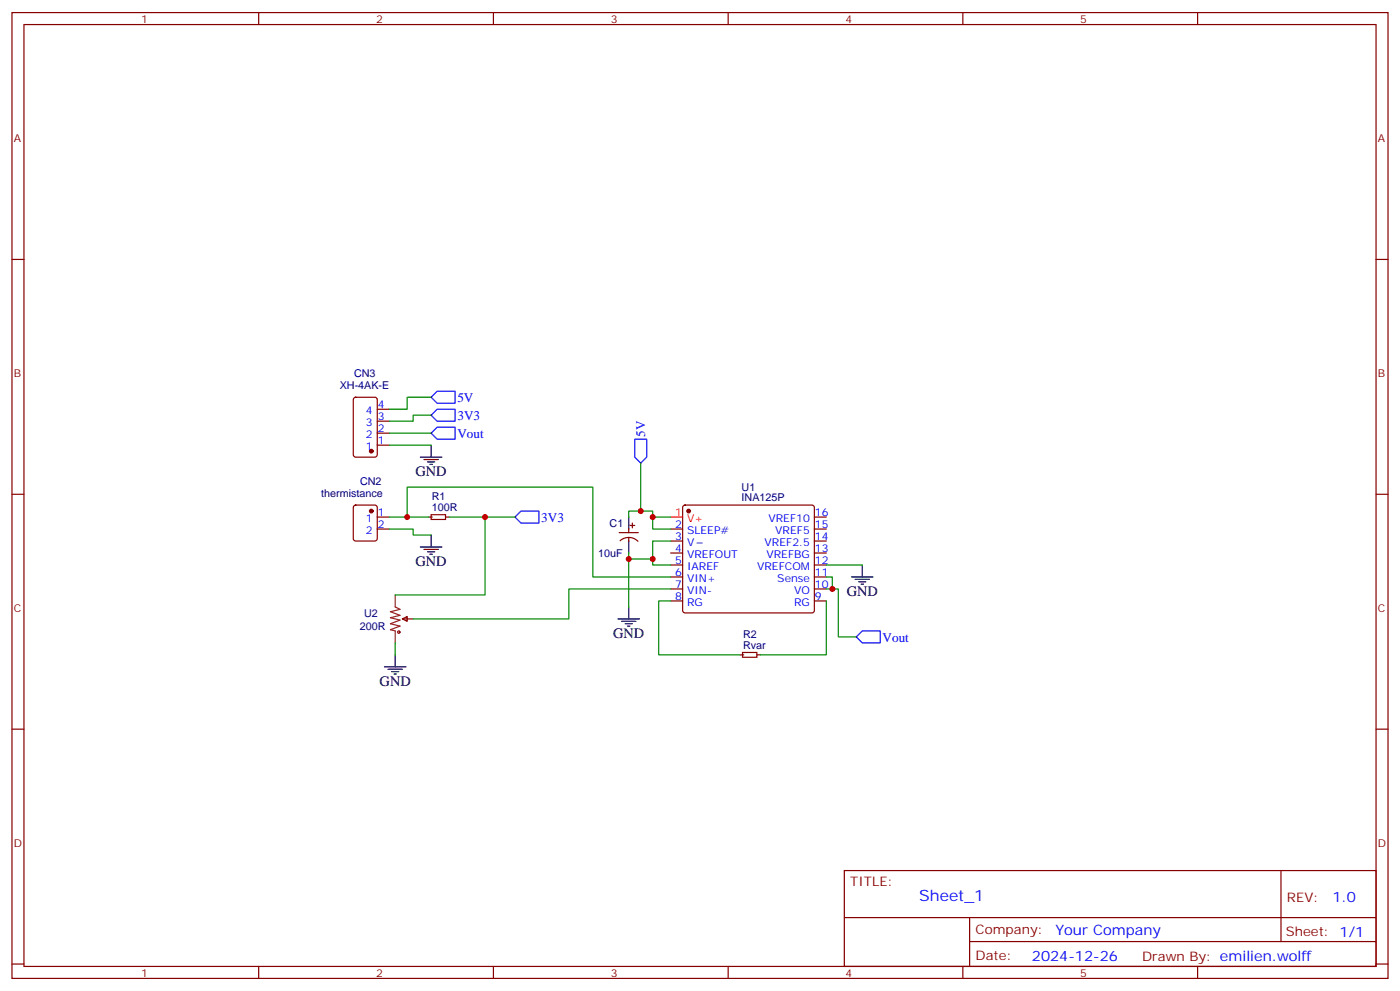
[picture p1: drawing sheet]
<svg xmlns="http://www.w3.org/2000/svg" width="412mm" height="292mm" viewBox="0 0 412 292" stroke-linecap="round" stroke-linejoin="round" font-family="sans-serif">
<g fill="none" stroke="#870000" stroke-width=".35">
<path d="M3.5 3.7h405.4v284.3h-405.4zM7.1 7.2h398.2v277.3h-398.2zM76.2 3.7v3.5M145.3 3.7v3.5M214.5 3.7v3.5M283.6 3.7v3.5M352.8 3.7v3.5M3.5 76.4h3.6M405.3 76.4h3.6M104.3 117.2l.5-.3h5.6l.7 .5v16.5l-.4 .6-5.9 .1-.7-.5v-16.4zM111.1 131.1h3.6M111.1 127.5h3.6"/>
<path d="M111.1 124h3.6M111.1 120.5h3.6M3.5 145.5h3.6M104.3 148.9l.5-.2h5.6l.7 .4v9.5l-.4 .6-5.9 .1-.7-.5v-9.4zM111.1 155.8h3.6M111.1 152.2h3.6M126.3 152.2h1.1M131.2 152.2h1.1M182.4 156.8h5.6M182.7 159.2a3.8 3.8 0 0 1 5.2 .2M185.2 155.8v1M185.2 158.2v1.1"/>
<path d="M185.6 154.7h1.4M186.3 154v1.4M197.6 155.8h3.5M197.6 159.3h3.5M201.3 148.9l.5-.2h37.4l.5 .2 .2 .5v30.3l-.2 .5-.5 .2h-37.4l-.5-.2-.2-.5v-30.3zM239.9 155.8h3.5M239.9 159.3h3.5M239.9 152.2h3.5M405.3 145.5h3.6M197.6 162.8h3.5M197.6 166.3h3.5M197.6 169.9h3.5"/>
<path d="M197.6 173.4h3.5M197.6 176.9h3.5M239.9 162.8h3.5M239.9 166.3h3.5M239.9 169.9h3.5M239.9 173.4h3.5M239.9 176.9h3.5M118.5 182.2l1.4-.7v1.4zM118.5 182.2h3.2M218 192.8h1.1M223 192.8h1M3.5 214.7h3.6"/>
<path d="M405.3 214.7h3.6M248.7 256.3h156.6v28.2h-156.6zM377.3 256.3v20.9M248.7 270.1h156.5M285.6 277.2h119.6M285.6 270.1v14.2M3.5 283.8h3.6M76.2 284.5v3.5M145.3 284.5v3.5M214.5 284.5v3.5M283.6 284.5v3.5M352.8 284.5v3.5"/>
<path d="M405.3 283.8h3.6"/>
</g>
<g fill="#870000" stroke="#870000" stroke-width=".35">
<circle cx="202.8" cy="150.5" r=".53"/>
<circle cx="109.4" cy="150.5" r=".53"/>
<circle cx="109.4" cy="132.8" r=".53"/>
</g>
<path d="M197.6 152.2h3.5" fill="none" stroke="#f00" stroke-width=".35"/>
<g fill="none" stroke="#a10000" stroke-width=".35">
<path d="M127 151.5h4.2v1.4h-4.2zM218.7 192.1h4.3v1.4h-4.3z"/>
<circle cx="117.5" cy="186.1" r=".35"/>
</g>
<path d="M116.4 175.2v3.5l1.4 .7-2.8 .7 2.8 1.1-2.8 .7 2.8 .7-2.8 1 2.8 .7-2.8 1.1 1.4 .3v3.6" fill="none" stroke="#8c2424" stroke-width=".35"/>
<g fill="none" stroke="#000" stroke-width=".35">
<path d="M123.8 134.6h6.4M124.9 135.3h4.2M125.9 136h2.2M126.6 136.7h.8M127 131.1v3.5M127 157.5v3.5M185.2 152.2v3.6M185.2 159.3v3.5M123.8 161h6.4M124.9 161.7h4.2M125.9 162.5h2.2M126.6 163.2h.8"/>
<path d="M185.2 178.7v3.5M250.8 169.9h6.4M251.9 170.6h4.2M252.9 171.3h2.2M253.6 172h.8M254 166.3v3.6M113.2 196.3h6.4M114.3 197h4.2M115.4 197.7h2.1M116.1 198.4h.7M116.4 192.8v3.5M182 182.2h6.4"/>
<path d="M183.1 182.9h4.2M184.1 183.6h2.2M184.9 184.3h.7"/>
</g>
<path d="M127 116.9l1.8-1.7h5.3v3.5h-5.3zM127 127.5l1.8-1.7h5.3v3.5h-5.3zM128.8 120.5h5.3v3.5h-5.3l-1.8-1.8zM187 129.3h3.5v5.3l-1.8 1.7-1.7-1.7zM151.7 152.2l1.8-1.7h5.2v3.5h-5.2zM252.2 187.5l1.8-1.8h5.3v3.6h-5.3z" fill="none" stroke="#00f" stroke-width=".35"/>
<g fill="none" stroke="#008700" stroke-width=".35">
<path d="M127 116.9h-7.1v3.6h-5.2M114.7 131.1h12.3M114.7 127.5h12.3M127 122.2h-5.3v1.8h-7M188.7 136.3v14.2M114.7 155.8h7v1.7h5.3M114.7 152.2h11.6M119.9 152.2v-8.8h54.7v26.5h23M132.3 152.2h19.4M142.9 152.2v23h-26.5M185.2 152.2v-1.7h7.1v5.3h5.3M192.3 152.2h5.3"/>
<path d="M197.6 159.3h-5.3v5.3h-7.1v-1.8M185.2 164.6v14.1M192.3 164.6v1.7h5.3M197.6 173.4h-30v8.8h-45.9M197.6 176.9h-3.6v15.9h24M243.4 169.9h1.8v3.5h-1.8M243.4 176.9v15.9h-19.4M243.4 166.3h10.6M245.2 173.4h1.7v14.1h5.3M116.4 189.3v3.5"/>
</g>
<g fill="#c00">
<circle cx="142.9" cy="152.2" r=".88"/>
<circle cx="119.9" cy="152.2" r=".88"/>
<circle cx="192.3" cy="152.2" r=".88"/>
<circle cx="192.3" cy="164.6" r=".88"/>
<circle cx="185.2" cy="164.6" r=".88"/>
<circle cx="245.2" cy="173.4" r=".88"/>
<circle cx="188.7" cy="150.5" r=".88"/>
</g>
<text font-size="4.6" fill="#00f" x="270.8" y="265.3">Sheet_1</text>
<g font-size="4.2">
<text x="122.4" y="140.2">GND</text>
<text x="122.4" y="166.7">GND</text>
<text x="249.4" y="175.5">GND</text>
<text x="180.6" y="187.9">GND</text>
<text x="111.8" y="202">GND</text>
</g>
<g font-size="4.2" fill="#00f">
<text x="392.5" y="265.6">1.0</text>
<text x="310.9" y="275.1">Your Company</text>
<text x="304" y="282.9">2024-12-26</text>
</g>
<g font-size="3.9" fill="#00f">
<text x="134.7" y="118.3">5V</text>
<text x="134.8" y="123.6">3V3</text>
<text x="134.8" y="128.9">Vout</text>
<text x="190.1" y="128.6" transform="rotate(-90 190.1 128.6)">5V</text>
<text x="159.5" y="153.6">3V3</text>
<text x="260" y="188.9">Vout</text>
</g>
<g font-size="3.9" fill="#800">
<text x="250.5" y="260.9">TITLE:</text>
<text x="379.1" y="265.6">REV:</text>
<text x="287.4" y="275.1">Company:</text>
<text x="378.7" y="275.7">Sheet: 1/1</text>
<text x="287.4" y="282.8">Date:</text>
<text x="336.4" y="282.8">Drawn By: emilien.wolff</text>
</g>
<g font-size="3.2" fill="#800">
<text x="41.6" y="6.7">1</text>
<text x="110.8" y="6.7">2</text>
<text x="179.9" y="6.7">3</text>
<text x="249.1" y="6.7">4</text>
<text x="318.2" y="6.7">5</text>
<text x="4.1" y="41.8">A</text>
<text x="405.9" y="41.8">A</text>
<text x="4.1" y="110.9">B</text>
<text x="405.9" y="110.9">B</text>
<text x="4.1" y="180.1">C</text>
<text x="405.9" y="180.1">C</text>
<text x="4.1" y="249.2">D</text>
<text x="405.9" y="249.2">D</text>
<text x="41.6" y="287.5">1</text>
<text x="110.8" y="287.5">2</text>
<text x="179.9" y="287.5">3</text>
<text x="249.1" y="287.5">4</text>
<text x="318.2" y="287.5">5</text>
</g>
<g font-size="3.2" fill="#000080">
<text x="104.3" y="111.1">CN3</text>
<text x="100.1" y="114.6">XH-4AK-E</text>
<text x="106.1" y="142.8">CN2</text>
<text x="94.6" y="146.3">thermistance</text>
<text x="127.2" y="147.3">R1</text>
<text x="218.5" y="147.6">INA125P</text>
<text x="218.5" y="144.5">U1</text>
<text x="127.2" y="150.5">100R</text>
<text x="179.6" y="155.2">C1</text>
<text x="176.2" y="164">10uF</text>
<text x="106" y="185.3">200R</text>
<text x="107.3" y="181.6">U2</text>
<text x="218.9" y="191">Rvar</text>
<text x="218.9" y="187.9">R2</text>
</g>
<g font-size="3.2" fill="#00f">
<text x="107.8" y="125.4">3</text>
<text x="107.8" y="121.9">4</text>
<text x="111.3" y="123.6">3</text>
<text x="111.3" y="120.1">4</text>
<text x="107.8" y="128.9">2</text>
<text x="111.3" y="130.7">1</text>
<text x="111.3" y="127.2">2</text>
<text x="107.8" y="132.5">1</text>
<text x="107.8" y="153.6">1</text>
<text x="111.3" y="151.9">1</text>
<text x="111.3" y="155.4">2</text>
<text x="198.9" y="155.4">2</text>
<text x="226.3" y="153.6">VREF10</text>
<text x="240.1" y="155.4">15</text>
<text x="240.1" y="151.9">16</text>
<text x="107.8" y="157.2">2</text>
<text x="198.9" y="158.9">3</text>
<text x="202.4" y="157.2">SLEEP#</text>
<text x="202.4" y="160.7">V</text>
<text x="225.2" y="160.7">VREF2.5</text>
<text x="228.4" y="157.2">VREF5</text>
<text x="240.1" y="158.9">14</text>
<text x="198.9" y="162.5">4</text>
<text x="198.9" y="166">5</text>
<text x="202.4" y="164.2">VREFOUT</text>
<text x="202.4" y="167.7">IAREF</text>
<text x="223" y="167.7">VREFCOM</text>
<text x="225.7" y="164.2">VREFBG</text>
<text x="240.1" y="166">12</text>
<text x="240.1" y="162.5">13</text>
<text x="198.9" y="169.5">6</text>
<text x="198.9" y="173">7</text>
<text x="202.4" y="171.3">VIN+</text>
<text x="229" y="171.3">Sense</text>
<text x="240.1" y="173">10</text>
<text x="240.1" y="169.5">11</text>
<text x="198.9" y="176.6">8</text>
<text x="202.4" y="174.8">VIN-</text>
<text x="202.4" y="178.3">RG</text>
<text x="233.9" y="178.3">RG</text>
<text x="233.9" y="174.8">VO</text>
<text x="240.1" y="176.6">9</text>
</g>
<g font-size="3.2" fill="#f00">
<text x="198.9" y="151.9">1</text>
<text x="202.4" y="153.6">V+</text>
</g>
</svg>
